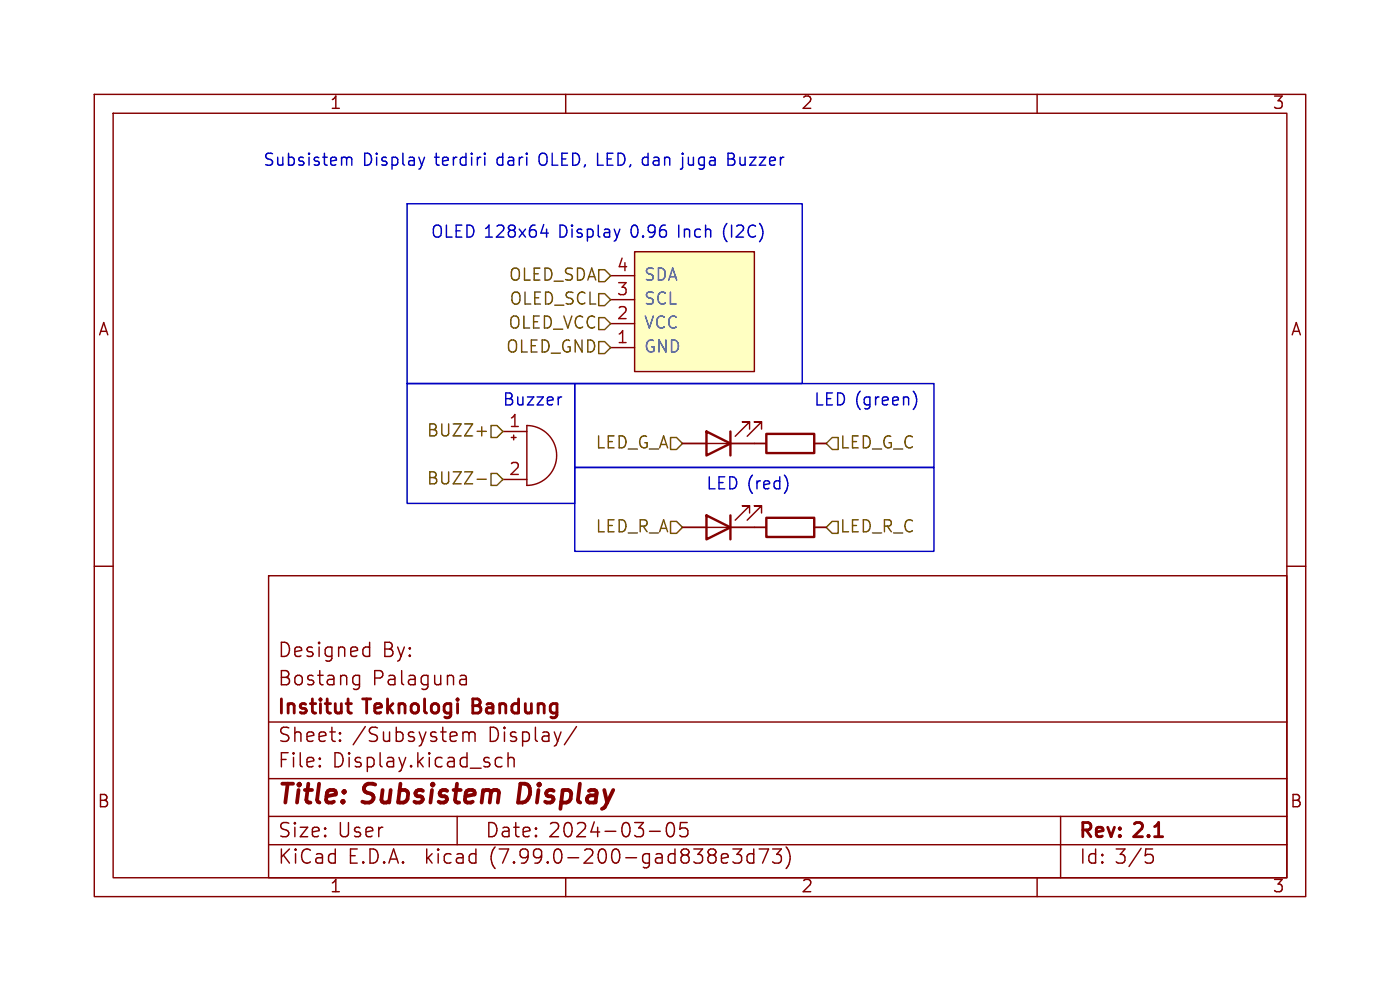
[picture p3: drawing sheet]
<svg xmlns="http://www.w3.org/2000/svg" width="148mm" height="105mm" viewBox="0 0 148 105" stroke-linecap="round" stroke-linejoin="round" font-family="sans-serif">
<g fill="none" stroke="#840000" stroke-width=".15">
<path d="M10 10h128.5v85h-128.5zM12 12h124.5v81h-124.5zM60 10v2M110 10v2M64.8 36.8h2.5M64.8 34.3h2.5M64.8 31.8h2.5M64.8 29.2h2.5M67.3 26.7h12.7v12.7h-12.7zM10 60h2M53.3 45.7h2.6M53.3 50.8h2.6"/>
<path d="M54.2 46.4h.5M54.5 46.1v.5M55.9 45.1a3.2 3.2 0 0 1 3.1 3.2 3.2 3.2 0 0 1-3.1 3.1zM72.4 55.9h8.9M72.4 47h8.9M79.5 54.4v-.8h-.8h.8l-1.5 1.5M79.5 45.5v-.8h-.8h.8l-1.5 1.5M80.8 54.4v-.8h-.8h.8l-1.6 1.5M80.8 45.5v-.8h-.8h.8l-1.6 1.5M86.4 55.9h1.2M86.4 47h1.2M136.5 60h2"/>
<path d="M28.5 61h108v32h-108zM28.5 76.5h108M36.1 78.4v.1v.1M36.1 77.6v.1v.1M37.7 71.6h.4M38.1 71.6v1.2a.41 .41 0 0 1-.5 .3M38.1 72.5l-.4 .1M38.8 68.6h.4M39.2 68.1v1.5M39.2 69.5l-.4 .1M49 71.6h.2l.3 .2v.8M49.1 77.6v1"/>
<path d="M49.1 77.7a.37 .37 0 0 1 .6 .1M49.5 72.5l-.5 .1M49.5 71.9l-.5 .1M49.7 77.8l.3-.2h.3l.1 .2v.8M49.7 77.8v.8M53.9 79.8v1.5M61.1 77l-1.2 1.9M28.5 89.5h108M28.5 86.5h108M28.5 82.5h108M33.9 81.1l.1 .1-.1 .1M33.9 80.3l.1 .1-.1 .1"/>
<path d="M48.5 86.5v3M52.5 81l.3 .3 .4-.1M53.2 80.3h-.4l-.3 .2M53.9 80.4a.37 .37 0 0 1 .6 .1v.8M60 93v2M68.9 88.1h1.1M70.9 87.2a.36 .36 0 0 1 .6 .2 .88 .88 0 0 1-.3 1.3 .38 .38 0 0 1-.5-.3 1.17 1.17 0 0 1 .2-1.2zM72.9 87.2h-.7l-.1 .7 .2-.2 .5 .1 .2 .2-.1 .5-.2 .2h-.4l-.2-.2M77.7 90h1l-.5 .5a.41 .41 0 0 1 .5 .3v.4l-.2 .2-.6 .1-.2-.2M79.9 90.5h-.4l-.3 .2v.5l.2 .2 .1 .1 .4-.1M79.9 90v1.5M80.5 90h1l-.6 1.5"/>
<path d="M81.9 90h1l-.5 .5a.41 .41 0 0 1 .5 .3v.4l-.2 .2-.5 .1-.3-.2M83.4 89.7a1.72 1.72 0 0 1 0 2.3M110 93v2M112.5 86.5v6.5M121.7 90.5h.3l.3 .3v.4l-.1 .2-.5 .1"/>
</g>
<path d="M36.7 74.6h.6M37.1 75.6h.2" fill="none" stroke="#840000" stroke-width=".3"/>
<path d="M67.3 26.7h12.7v12.7h-12.7z" fill="#ffffc2" stroke="#ffffc2" stroke-width=".11"/>
<path d="M74.9 54.6l2.6 1.3-2.6 1.3zM74.9 45.7l2.6 1.3-2.6 1.3zM77.5 45.7v2.6M77.5 54.6v2.6M81.3 54.9h5.1v2h-5.1zM81.3 46h5.1v2h-5.1z" fill="none" stroke="#840000" stroke-width=".25"/>
<path d="M63.5 33.7h.6l.7 .6-.7 .6h-.6zM63.5 28.6h.6l.7 .6-.7 .6h-.6zM63.5 31.1h.6l.7 .7-.7 .6h-.6zM63.5 36.2h.6l.7 .6-.7 .7h-.6zM50.6 45.7h1M50.6 50.8h1M52.1 45.1h.6l.6 .6-.6 .7h-.6zM52.1 50.2h.6l.6 .6-.6 .6h-.6zM71.1 55.2h.7l.6 .7-.6 .6h-.7zM71.1 46.4h.7l.6 .6-.6 .6h-.7zM88.3 55.2h.6v1.3h-.6l-.7-.6zM88.3 46.4h.6v1.2h-.6l-.7-.6z" fill="none" stroke="#725600" stroke-width=".15"/>
<g fill="none" stroke="#0000c2" stroke-width=".15">
<path d="M36.6 16.7l.2 .1M36.8 16.8v.7M36.8 16.8l.2-.1h.3v.8M45 16.7l-.3 .8M51.4 16.2v.2M51.4 16.7v.8M51.4 16.2v.1v.1M51.4 16.2l.1 .1-.1 .1M72.4 17.7l-.1 .2h-.1M72.4 16.2l-.1 .1 .1 .1M77.2 16.8h.4M77.6 16.2h-.4v1.3h.5"/>
<path d="M43.2 21.6h41.9v19h-41.9zM57.4 24.7h.8M58 24.3v.8M65.7 24.3l-.3 .8M43.2 40.6h17.8v12.7h-17.8zM59.4 42.1h.2M61 49.5h38.1v8.9h-38.1zM61 40.6h38.1v8.9h-38.1zM83.5 50.9l.1 .3-.1 .5M96.9 41.5a1.46 1.46 0 0 1 0 1.9"/>
</g>
<g font-size="2.8" fill="#840000">
<text x="29.5" y="85.8">Title:</text>
<text x="38.6" y="85.8">Subsistem</text>
<text x="55.7" y="85.8">Display</text>
</g>
<g font-size="2.1" fill="#840000">
<text x="29.5" y="69.9">Designed</text>
<text x="40.5" y="69.9">By:</text>
<text x="29.5" y="76.1">Institut</text>
<text x="29.5" y="72.9">Bostang</text>
<text x="38.8" y="76.1">Teknologi</text>
<text x="39.5" y="72.9">Palaguna</text>
<text x="50.7" y="76.1">Bandung</text>
<text x="29.5" y="81.6">File:</text>
<text x="29.5" y="78.9">Sheet:</text>
<text x="35.3" y="81.6">Display.kicad_sch</text>
<text x="37.4" y="78.9">/Subsystem</text>
<text x="51.8" y="78.9">Display/</text>
<text x="29.5" y="89">Size:</text>
<text x="35.8" y="89">User</text>
<text x="51.5" y="89">Date:</text>
<text x="58.2" y="89">2024-03-05</text>
<text x="114.5" y="89.2">Rev:</text>
<text x="120.5" y="89.2">2.1</text>
<text x="29.5" y="91.8">KiCad</text>
<text x="36.9" y="91.8">E.D.A.</text>
<text x="45.1" y="91.8">kicad</text>
<text x="52.1" y="91.8">(7.99.0-200-gad838e3d73)</text>
<text x="114.5" y="91.8">Id: 3/5</text>
</g>
<g font-size="1.8" fill="#840000">
<text x="35" y="11.8">1</text>
<text x="85" y="11.8">2</text>
<text x="135" y="11.8">3</text>
<text x="10.4" y="35.8">A</text>
<text x="136.9" y="35.8">A</text>
<text x="10.3" y="85.8">B</text>
<text x="136.8" y="85.8">B</text>
<text x="35" y="94.8">1</text>
<text x="85" y="94.8">2</text>
<text x="135" y="94.8">3</text>
</g>
<g font-size="1.8" fill="#0000c2">
<text x="27.9" y="17.8">Subsistem</text>
<text x="38.5" y="17.8">Display</text>
<text x="46.2" y="17.8">terdiri</text>
<text x="52.9" y="17.8">dari</text>
<text x="57.4" y="17.8">OLED, LED, dan</text>
<text x="73" y="17.8">juga</text>
<text x="77.9" y="17.8">Buzzer</text>
<text x="45.7" y="25.4">OLED 128x64</text>
<text x="59.4" y="25.4">Display</text>
<text x="67.1" y="25.4">0.96</text>
<text x="72.2" y="25.4">Inch</text>
<text x="77.1" y="25.4">(I2C)</text>
<text x="53.3" y="43.2">Buzzer</text>
<text x="86.4" y="43.2">LED (green)</text>
<text x="74.9" y="52.1">LED (red)</text>
</g>
<g font-size="1.8" fill="#a90000">
<text x="65.4" y="29">4</text>
<text x="65.4" y="34">2</text>
<text x="65.4" y="31.5">3</text>
<text x="65.4" y="36.6">1</text>
<text x="53.9" y="45.5">1</text>
<text x="53.9" y="50.5">2</text>
</g>
<g font-size="1.8" fill="#725600">
<text x="53.8" y="35.1">OLED_VCC</text>
<text x="53.9" y="30">OLED_SDA</text>
<text x="53.9" y="32.6">OLED_SCL</text>
<text x="53.6" y="37.7">OLED_GND</text>
<text x="45.2" y="46.5">BUZZ+</text>
<text x="63.1" y="47.8">LED_G_A</text>
<text x="89.1" y="47.8">LED_G_C</text>
<text x="45.2" y="51.6">BUZZ-</text>
<text x="63.1" y="56.7">LED_R_A</text>
<text x="89.1" y="56.7">LED_R_C</text>
</g>
<g font-size="1.8" fill="#006464">
<text x="68.3" y="35.1">VCC</text>
<text x="68.3" y="32.6">SCL</text>
<text x="68.3" y="30">SDA</text>
<text x="68.3" y="37.7">GND</text>
</g>
</svg>
